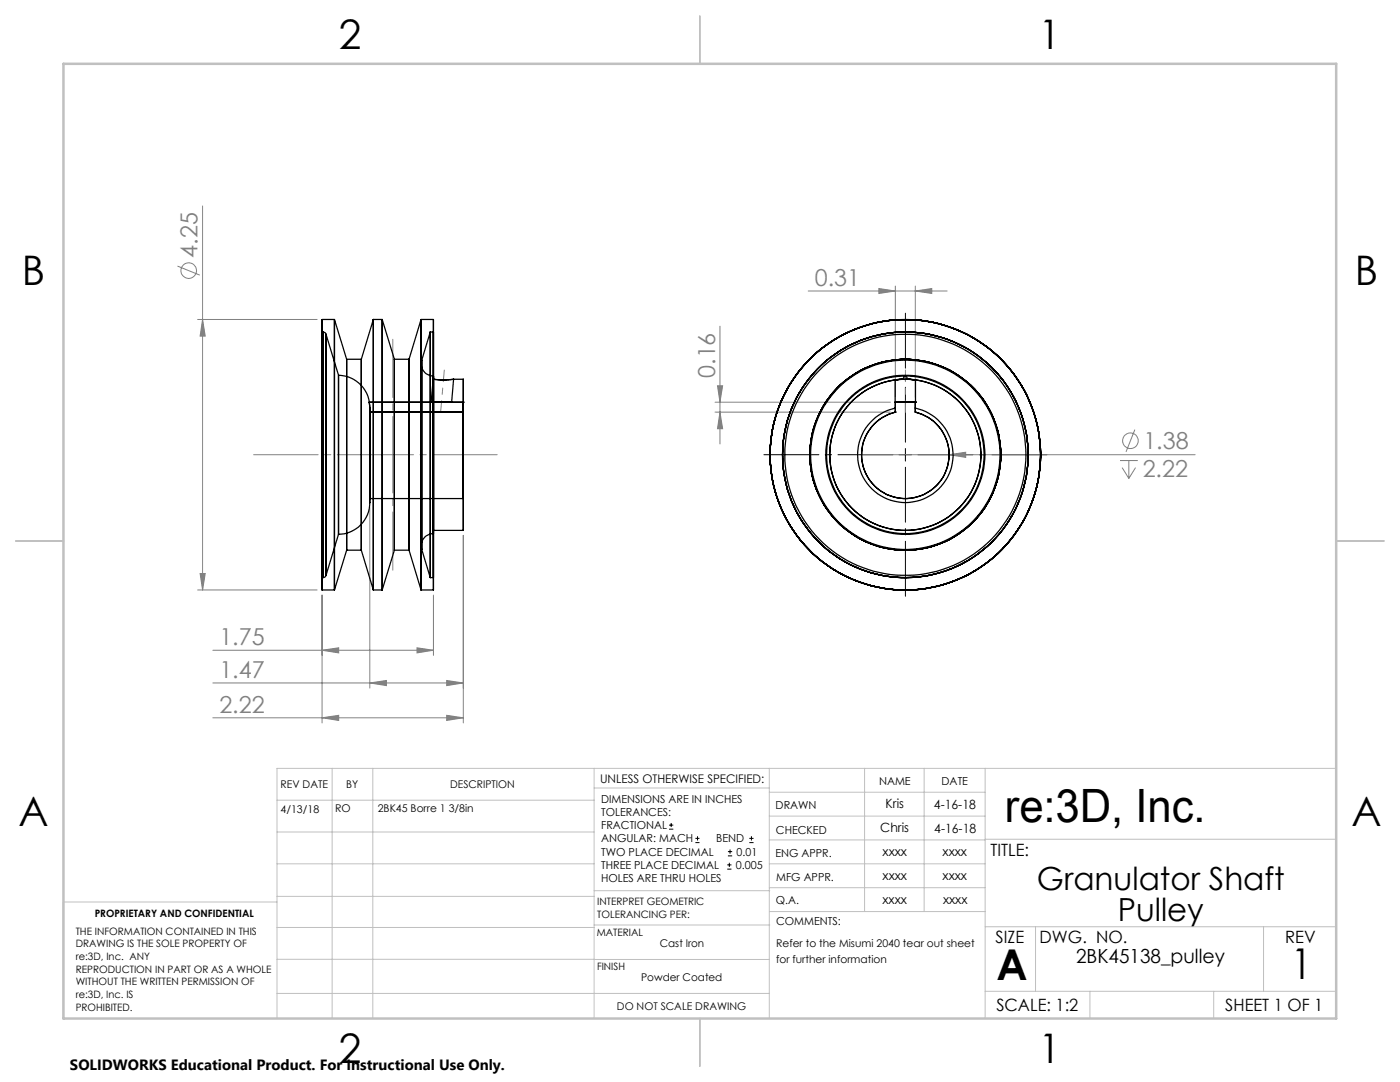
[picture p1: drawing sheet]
<svg xmlns="http://www.w3.org/2000/svg" width="279mm" height="216mm" viewBox="0 0 279 216" stroke-linecap="round" stroke-linejoin="round" font-family="sans-serif">
<g fill="none" stroke="#808080" stroke-width=".2">
<path d="M35.4 53.1l4.5 1.8M40.4 41.1v76.6M161.3 58.1h27.7M175.4 57.6l3.3 .5-3.3 .5zM178.7 57.1v22.2M182.7 58.1l3.2-.5v1zM182.7 57.1v22.2M39.4 63.7h23.9M40.4 63.7l.6 3.4h-1.1zM143.2 77h1l-.5 3.3zM143.7 65.1v23.5M142.7 82.2h35"/>
<path d="M142.7 80.3h35M143.7 82.2l.5 3.3h-1zM171.9 90.7h66.6M189.4 90.7l3.3-.5v1.1zM223.5 91.9h3.6M223.9 93.3l1.4 2.2M225.3 91.9v3.6M226.5 85.7l-1.8 4.5M226.6 93.3l-1.3 2.2M39.4 117.7h23.9M39.9 114.4h1.1l-.6 3.3zM64.3 118.7v25.6"/>
<path d="M73.8 101.3v36M86.5 118.7v12.1M92.5 106.8v37.5M42.5 129.8h44M42.5 136.3h50M64.3 129.8l3.3-.5v1zM73.8 136.3l3.3-.5v1zM83.2 129.3l3.3 .5-3.3 .5zM89.1 135.8l3.4 .5-3.4 .5zM42.5 143.2h50M64.3 143.2l3.3-.5v1.1zM89.1 142.7l3.4 .5-3.4 .6z"/>
<circle cx="37.6" cy="54" r="1.56"/>
<circle cx="225.6" cy="87.9" r="1.55"/>
</g>
<g fill="none" stroke="#000" stroke-width=".2">
<path d="M179.4 90.7h2.5M180.7 89.5v2.5M133.5 165.5h.9M133.5 164.6h.9M133.9 164.2v.8M138.8 168.1h.8M138.8 167.3h.8M139.2 166.9v.8M145.1 173.4h.9M145.1 172.6h.9M145.3 170.8h.8M145.3 169.9h.8"/>
<path d="M145.6 172.2v.8M145.7 169.5v.9M149.5 168.1h.9M149.5 167.3h.9M150 166.9v.8"/>
</g>
<path d="M178.2 90.7h-25.7M180.7 88.2v-25.7M180.7 93.2v25.8M183.2 90.7h25.7" fill="none" stroke="#000" stroke-width=".2" stroke-dasharray="15.2 1.3 1.3 1.3" stroke-dashoffset="4.3"/>
<path d="M78.4 67.7v46.1" fill="none" stroke="#808080" stroke-width=".2" stroke-dasharray="15.2 1.3 1.3 1.3" stroke-dashoffset="3.6"/>
<path d="M99.2 90.7h-48.6" fill="none" stroke="#808080" stroke-width=".2" stroke-dasharray="15.2 1.3 1.3 1.3" stroke-dashoffset="2.4"/>
<path d="M87.9 82.3l.8-8.5M180.7 82.3v-8.5" fill="none" stroke="#808080" stroke-width=".2" stroke-dasharray="15.2 1.3 1.3 1.3" stroke-dashoffset="12.9"/>
<g fill="none" stroke="#c0c0c0" stroke-width=".2">
<path d="M55.3 159.7h63.3M66.3 153.3v49.9M74.4 153.3v49.9M118.6 153.3v49.9M118.6 157.2h34.9M153.5 153.3v49.9M153.5 158.1h43.1M172.5 153.3v28.6M184.4 153.3v28.6M196.6 153.3v49.9M266.7 153.3h-211.4v49.9M55.3 178.9h63.3"/>
<path d="M55.3 172.4h63.3M55.3 166h63.3M55.3 180h-42.7v23.2M118.6 177.7h35M153.5 167.6h43.1M153.5 162.8h43.1M153.5 172.4h43.1M153.5 177.1h43.1M196.6 167.5h70.1M55.3 198.2h98.2M55.3 191.4l98.2 .1M55.3 185.1h63.3"/>
<path d="M118.6 184.6h35M153.6 181.9h43M196.6 197.8h70.1M196.6 184.9h70.1M206.7 184.9v12.9M217.5 197.8v5.4M242.2 197.8v5.4M252.2 184.9v12.9"/>
</g>
<path d="M139.7 3.2v9.5M3.1 107.9h9.6M266.7 107.9h9.5M139.7 203.2v9.6" fill="none" stroke="#c0c0c0" stroke-width=".25"/>
<path d="M12.7 12.7h254v190.5h-254z" fill="none" stroke="#c0c0c0" stroke-width=".5"/>
<g fill="#808080">
<path d="M189.4 90.7l3.3-.5v1.1z"/>
<path d="M64.3 129.8l3.3-.5v1zM83.2 129.3l3.3 .5-3.3 .5zM64.3 143.2l3.3-.5v1.1zM89.1 142.7l3.4 .5-3.4 .6zM73.8 136.3l3.3-.5v1zM89.1 135.8l3.4 .5-3.4 .5z"/>
<path d="M182.7 58.1l3.2-.5v1zM175.4 57.6l3.3 .5-3.3 .5z"/>
<path d="M143.7 82.2l.5 3.3h-1zM143.2 77h1l-.5 3.3z"/>
<path d="M40.4 63.7l.6 3.4h-1.1zM39.9 114.4h1.1l-.6 3.3z"/>
</g>
<g fill="none" stroke="#000" stroke-width=".25">
<path d="M64.3 66.3l.5 .1 .3 .3 2.5 8.2a6.4 6.4 0 0 1 6.1 5.4M64.3 63.8v53.9zM64.3 66.3v49zM64.3 63.7h2.4l2.5 8M64.5 66.3v49zM65.1 66.7v48.1zM66.7 63.8v53.9zM67.6 74.9v31.7zM69.2 71.7v38.1zM72.1 71.7v38.1zM74.5 63.7v54zM76.3 63.8v53.9z"/>
<path d="M78.7 71.7v38.1zM81.6 71.7v38.1zM84 72.6v36.3M84 72.6a2.47 2.47 0 0 0 2.5 2.4M84 63.8v53.9zM84.2 71.9l-.2 .7M84.2 71.9v37.7zM85.9 66.3v49zM86.5 63.8v53.9zM86.5 66.3v49zM86.5 75v31.5zM86.5 75.1v.6z"/>
<path d="M86.5 75.7v30.1zM86.5 75.7l1.5 .1 2.5-.1-1.4 .1zM86.5 63.7h-2.5l-2.4 8h-2.9l-2.4-8h-1.8l-2.4 8h-2.9M86.5 66.3h-.6l-1.7 5.6M86.5 75.1l-.5 5.2M92.5 75.7v30.1zM92.5 75.7h-2l-.4 4.6M178.6 75.8l.1 6.4M180.2 75.7l.4-.6 .3 .1 .3 .5M180.2 75.7a15.1 15.1 0 0 0-12.9 22.1 15.1 15.1 0 0 0 25.6 1.7 15.1 15.1 0 0 0-9.9-23.7l-1.8-.1M180.2 75.7l-1.6 .1 1.5-.1 2.6 .1-1.5-.1M182.7 75.8v4.5"/>
<path d="M73.7 80.3h.1M73.7 80.3l.1 1.1M73.7 80.3h18.8M73.8 82.2v17.3zM73.8 81.4v18.9zM73.8 99.5h18.7M73.8 81.4v.8M73.8 82.2h18.7M86 80.3h1.7zM87.7 80.3h.8M88.5 80.3h1.6zM92.5 82.2v17.3z"/>
<path d="M92.5 80.3v1.9M92.5 80.3h.1M178.7 80.3h.1M178.7 82.2h.1M178.7 80.3h4M178.7 82.2a8.7 8.7 0 0 0-5.2 13.5 8.7 8.7 0 0 0 14.4 0 8.7 8.7 0 0 0-5.2-13.5M178.7 80.3v1.1a9.5 9.5 0 0 0-5.9 14.7 9.5 9.5 0 0 0 15.8 0 9.5 9.5 0 0 0-5.9-14.7v-1.1M182.7 80.3h.1M182.7 82.2h.1M182.7 80.3v1.9M64.3 117.7h2.4l2.5-7.9h2.9l2.4 7.9M73.8 100.3a6.3 6.3 0 0 1-6.2 6.3l-2.5 8.2-.3 .3-.5 .2"/>
<path d="M81.6 109.8h-2.9l-2.4 7.9h-1.8M81.6 109.8l2.4 7.9h2.5M84 108.9l1.9 6.4M85.9 115.3h.6M86.5 106.5a2.47 2.47 0 0 0-2.5 2.4M86.5 105.8h6"/>
<circle cx="180.7" cy="90.8" r="15.7"/>
<circle cx="180.7" cy="90.7" r="24.5"/>
<circle cx="180.7" cy="90.7" r="27"/>
<circle cx="180.7" cy="90.8" r="15.1"/>
<circle cx="180.7" cy="90.8" r="18.9"/>
<circle cx="180.7" cy="90.7" r="19.1"/>
<circle cx="180.7" cy="90.7" r="19"/>
<circle cx="180.7" cy="90.8" r="27"/>
<circle cx="180.7" cy="90.7" r="24.1"/>
<circle cx="180.7" cy="90.8" r="24.5"/>
<circle cx="180.7" cy="90.7" r="15.9"/>
</g>
<text font-size="9.2" x="200.5" y="164.1">re:3D, Inc.</text>
<g font-size="8.5">
<text x="198.9" y="195.5">A</text>
<text x="257.6" y="195.4">1</text>
</g>
<g font-size="8.1">
<text x="67.6" y="9.7">2</text>
<text x="207.3" y="9.7">1</text>
<text x="4.4" y="57">B</text>
<text x="270.4" y="57">B</text>
<text x="3.7" y="164.9">A</text>
<text x="269.7" y="164.9">A</text>
<text x="67.6" y="212.2">2</text>
<text x="207.3" y="212.2">1</text>
</g>
<g font-size="6.3">
<text x="206.9" y="177.5">Granulator Shaft</text>
<text x="223.1" y="183.9">Pulley</text>
</g>
<g font-size="4.7" fill="#808080">
<text x="39.4" y="51.4" transform="rotate(-90 39.4 51.4)">4.25</text>
<text x="162.6" y="57">0.31</text>
<text x="142.7" y="75.4" transform="rotate(-90 142.7 75.4)">0.16</text>
<text x="228.2" y="89.6">1.38</text>
<text x="228" y="95.3">2.22</text>
<text x="43.8" y="128.7">1.75</text>
<text x="43.8" y="135.3">1.47</text>
<text x="43.8" y="142.2">2.22</text>
</g>
<text font-size="3.9" x="214.7" y="192.1">2BK45138_pulley</text>
<g font-size="3.4">
<text x="197.7" y="170.8">TITLE:</text>
<text x="198.7" y="188.1">SIZE</text>
<text x="207.5" y="188.1">DWG. NO.</text>
<text x="256.5" y="188.2">REV</text>
<text x="198.8" y="201.7">SCALE: 1:2</text>
<text x="244.5" y="201.7">SHEET 1 OF 1</text>
</g>
<text font-size="3" x="14" y="213.5">SOLIDWORKS Educational Product. For Instructional Use Only.</text>
<g font-size="2.5">
<text x="176.7" y="161.3">Kris</text>
<text x="186.4" y="161.4">4-16-18</text>
<text x="175.7" y="166.1">Chris</text>
<text x="186.4" y="166.2">4-16-18</text>
<text x="176.1" y="170.8">xxxx</text>
<text x="188.1" y="170.8">xxxx</text>
<text x="176.1" y="175.6">xxxx</text>
<text x="188.1" y="175.6">xxxx</text>
<text x="176.1" y="180.4">xxxx</text>
<text x="188.2" y="180.3">xxxx</text>
</g>
<text font-size="2.4" x="119.8" y="156.2">UNLESS OTHERWISE SPECIFIED:</text>
<g font-size="2.2">
<text x="120" y="160.1">DIMENSIONS ARE IN INCHES</text>
<text x="154.8" y="161.4">DRAWN</text>
<text x="175.4" y="156.6">NAME</text>
<text x="187.9" y="156.7">DATE</text>
<text x="120" y="162.8">TOLERANCES:</text>
<text x="120" y="165.4">FRACTIONAL</text>
<text x="154.9" y="166.3">CHECKED</text>
<text x="120" y="173.4">THREE PLACE DECIMAL</text>
<text x="120" y="168.1">ANGULAR: MACH</text>
<text x="120" y="170.7">TWO PLACE DECIMAL</text>
<text x="142.9" y="168.1">BEND</text>
<text x="146.9" y="173.4">0.005</text>
<text x="147" y="170.7">0.01</text>
<text x="154.8" y="171">ENG APPR.</text>
<text x="120" y="176">HOLES ARE THRU HOLES</text>
<text x="154.9" y="175.7">MFG APPR.</text>
<text x="154.9" y="180.4">Q.A.</text>
<text x="154.9" y="184.6">COMMENTS:</text>
</g>
<g font-size="2.1">
<text x="56" y="157.2">REV DATE</text>
<text x="69.1" y="157.2">BY</text>
<text x="89.8" y="157.2">DESCRIPTION</text>
<text x="56" y="162.2">4/13/18</text>
<text x="66.9" y="162.1">RO</text>
<text x="75.4" y="162.1">2BK45 Borre 1 3/8in</text>
<text x="131.7" y="189">Cast Iron</text>
<text x="154.9" y="189">Refer to the Misumi 2040 tear out sheet</text>
<text x="127.9" y="195.8">Powder Coated</text>
<text x="154.9" y="192.1">for further information</text>
<text x="123.1" y="201.6">DO NOT SCALE DRAWING</text>
</g>
<g font-size="2">
<text x="18.9" y="182.9">PROPRIETARY AND CONFIDENTIAL</text>
<text x="119.2" y="180.6">INTERPRET GEOMETRIC</text>
<text x="119.2" y="183.1">TOLERANCING PER:</text>
<text x="15.1" y="186.5">THE INFORMATION CONTAINED IN THIS</text>
<text x="15.1" y="189">DRAWING IS THE SOLE PROPERTY OF</text>
<text x="15.1" y="191.6">re:3D, Inc. ANY</text>
<text x="119.1" y="186.7">MATERIAL</text>
<text x="15.1" y="194.1">REPRODUCTION IN PART OR AS A WHOLE</text>
<text x="15.1" y="196.6">WITHOUT THE WRITTEN PERMISSION OF</text>
<text x="119.1" y="193.5">FINISH</text>
<text x="15.1" y="199.1">re:3D, Inc. IS</text>
<text x="15.1" y="201.7">PROHIBITED.</text>
</g>
</svg>
